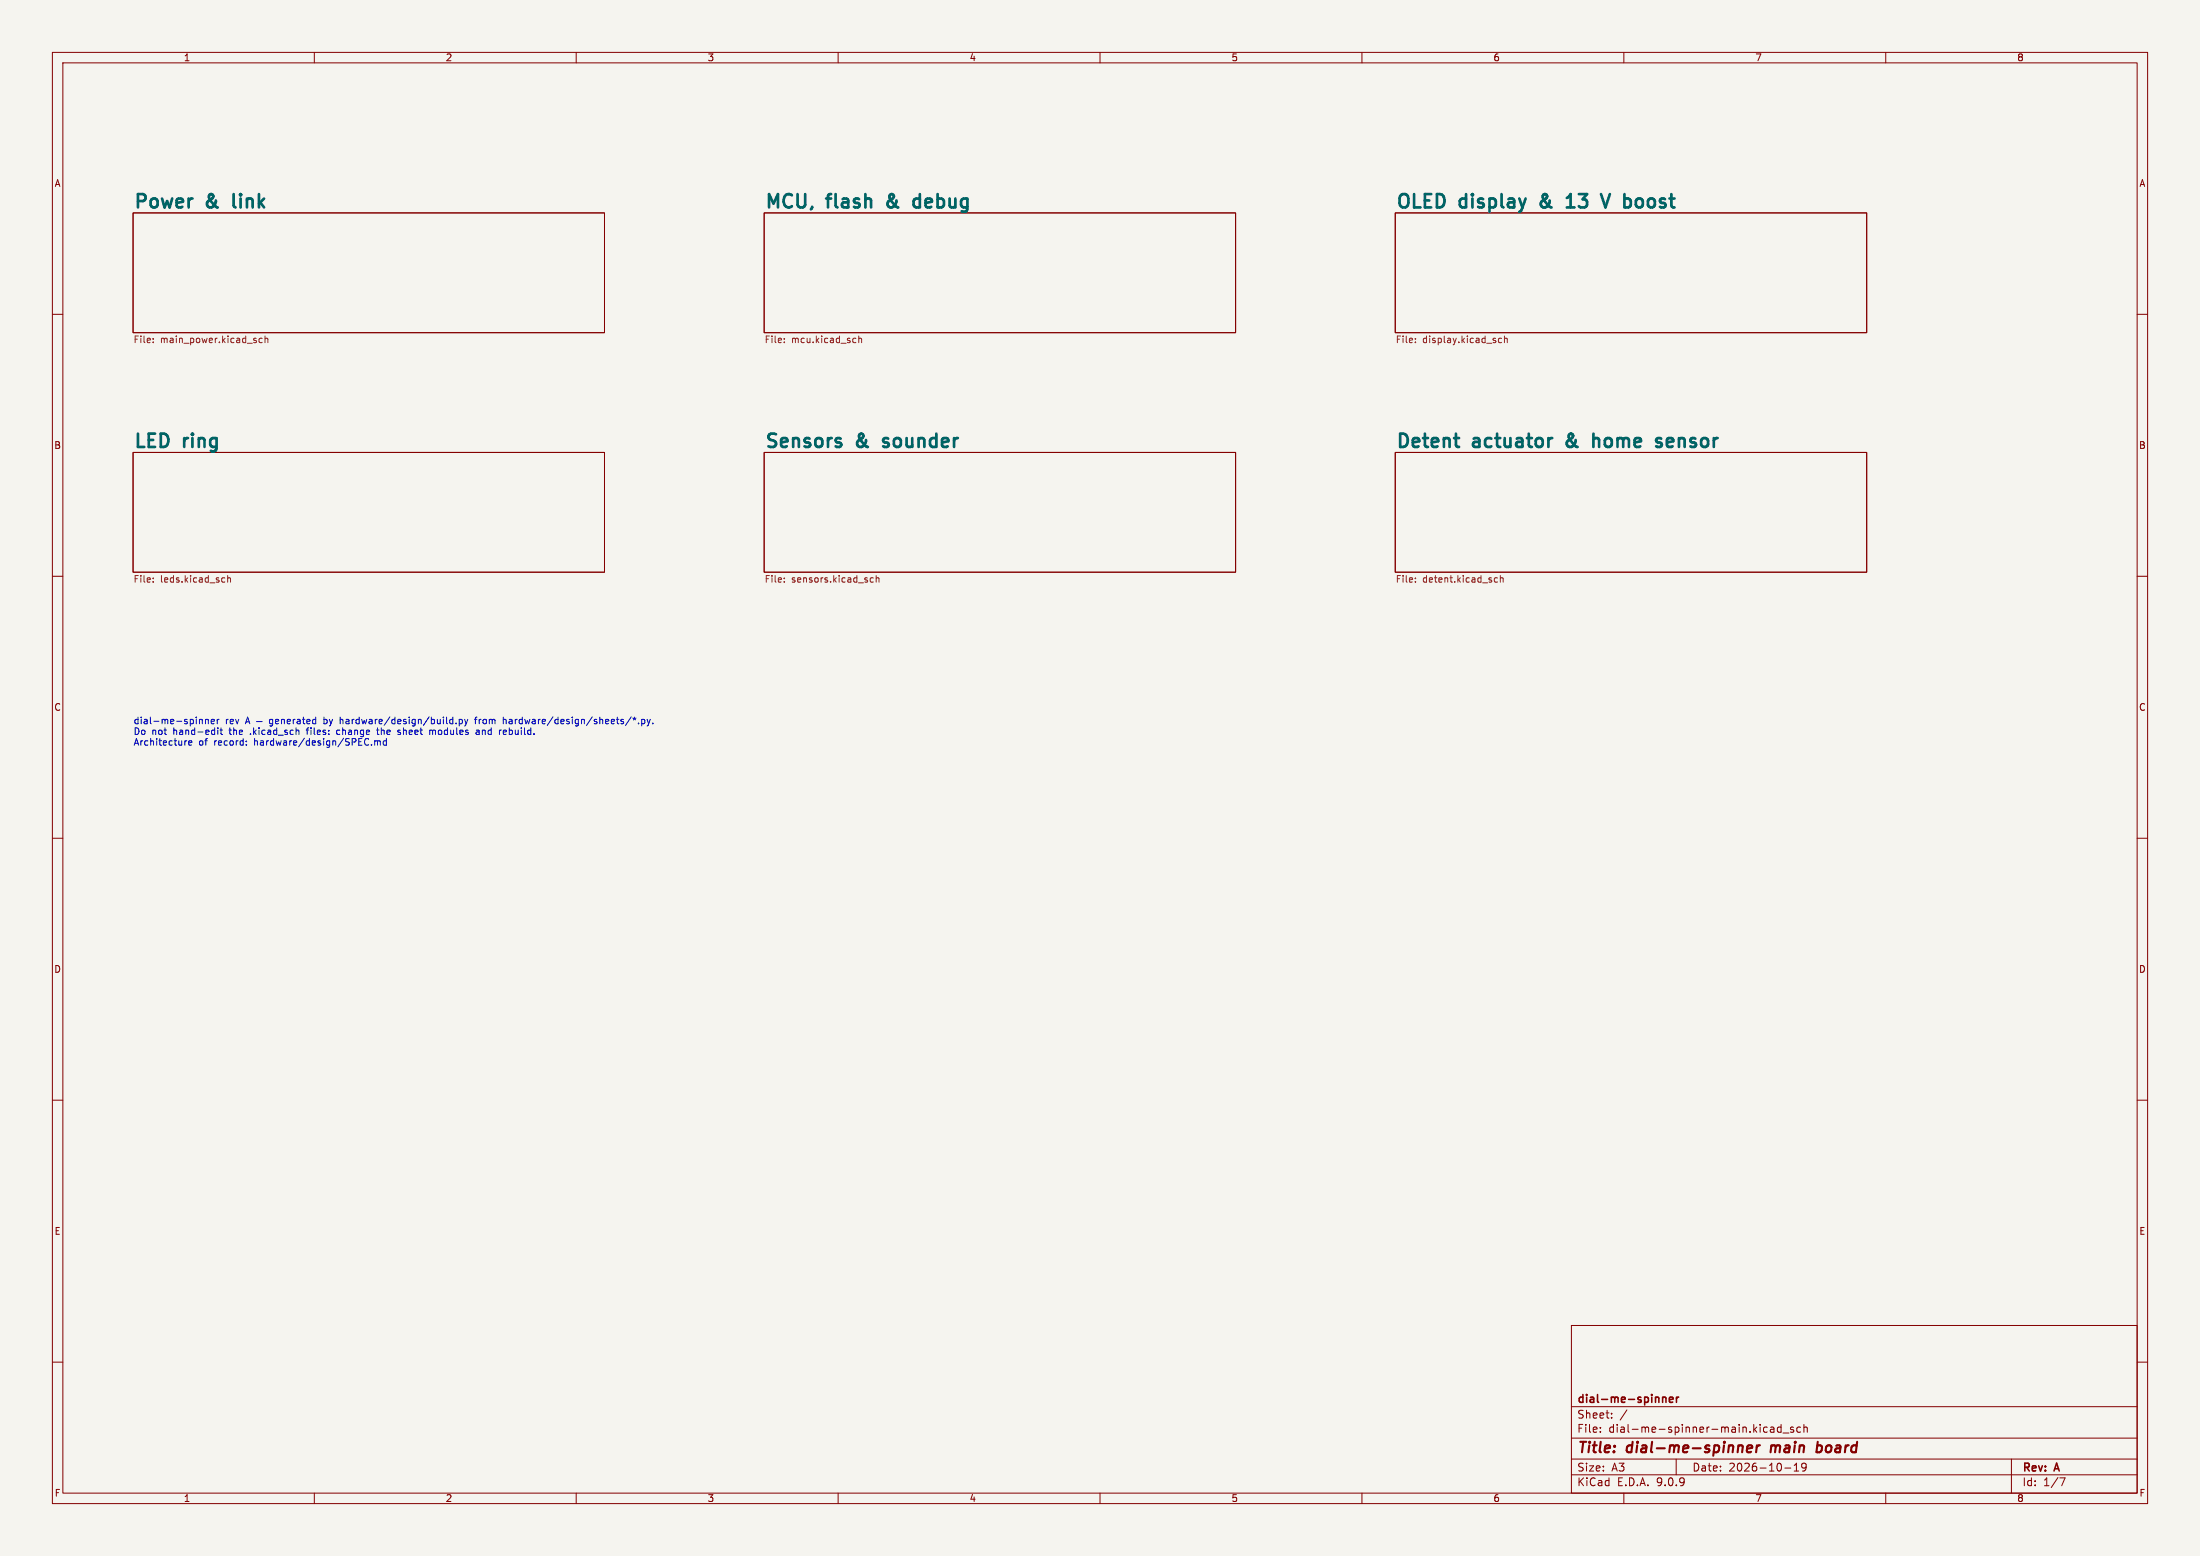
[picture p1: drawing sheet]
<svg xmlns="http://www.w3.org/2000/svg" width="420mm" height="297mm" viewBox="0 0 420 297" stroke-linecap="round" stroke-linejoin="round" font-family="sans-serif">
<path d="M0 0h420v297h-420z" fill="#f5f4ef" stroke="#f5f4ef" stroke-width=".19"/>
<g fill="none" stroke="#840000" stroke-width=".19">
<path d="M10 10h400v277h-400zM12 12h396v273h-396zM60 10v2M110 10v2M160 10v2M210 10v2M260 10v2M310 10v2M360 10v2M25.4 40.6h90v22.9h-90zM145.9 40.6h90v22.9h-90zM266.4 40.6h90v22.9h-90z"/>
<path d="M10 60h2M408 60h2M25.4 86.4h90v22.8h-90zM145.9 86.4h90v22.8h-90zM266.4 86.4h90v22.8h-90zM10 110h2M408 110h2M10 160h2M408 160h2M10 210h2M408 210h2M300 253h108v32h-108z"/>
<path d="M10 260h2M300 278.5h108M300 274.5h108M300 268.5h108M305.5 273.2v.2M305.5 272.5v.1M307.7 270.5v.2M307.7 269.8v.1M310.6 269.1l-1.3 1.9M320 278.5v3M336.9 272.4l.5 .1M337.4 273.3l-.5 .1"/>
<path d="M338 272.5h.6l.1 .9M338.7 272.7l-.5 .1a.29 .29 0 0 0-.3 .3 .29 .29 0 0 0 .3 .3l.5-.1M340 272.5l-.4-.1-.3 .3 .1 .6h.6M340 271.9v1.5M340.4 273.5h1.1M342.4 272.5l-.4-.1-.2 .2 .1 .2 .5 .2v.3h-.6M342.5 279.7l.4-.4v1.5M343.7 272.5l-.4-.1-.3 .3 .2 .6h.5M344.4 272.5l.2-.1 .3 .1 .1 .9M344.4 271.9v1.5M344.8 279.9l-.3 .3h-.3l-.3-.3 .2-.5 .4-.1 .2 .1a.99 .99 0 0 1-.3 1.4h-.3M384 278.5v6.5"/>
<path d="M408 260h2M60 285v2M110 285v2M160 285v2M210 285v2M260 285v2M300 281.5h108M310 285v2M340.7 280.2h1.2M342.5 280.8h.9M360 285v2M393.2 282.1h1l-.6 1.5"/>
</g>
<path d="M332.6 276v1.2M333.5 276.5l1-.2-.1-.3h-.7l-.2 .9 .2 .3 .6-.1M335.4 275.9l-.2 1.3M336 275.9l-.4 .1-.2 .3M338.2 275.9l-.2 1.3M346.9 276h.8M347 275.2l-.2 2M347.6 277a.66 .66 0 0 1-.8 .1" fill="none" stroke="#840000" stroke-width=".4"/>
<path d="M317.4 266.7v1M317.4 266.8l.2-.1 .4 .1v.9M318.7 267.2l.7-.2-.1-.2-.4-.1-.2 .2 .1 .7h.5M320 266.7v1M320.5 266.7l-.3 .1-.2 .2" fill="none" stroke="#840000" stroke-width=".3"/>
<g fill="none" stroke="#006464" stroke-width=".51">
<path d="M44.6 37.1v2.1l.1 .3M169.6 38.5l-.2 .2 .2 .6M175.6 38l-.7-.1-.5 .5v.7l.2 .4 .3 .1 .7-.1M294.3 38.5l-.1 .2 .1 .6M299.1 39.6h1.5M299.1 37.8l.7-.7v2.5M305.6 37.1l.9 2.5 .8-2.5M312.5 39.5l.3 .1 .6-.1M312.5 38l.3-.1 .6 .1M168.6 85.2l.2 .1M168.7 83.7l-.1 .3 .1 .3M277.6 83.6h.9"/>
<path d="M278.3 85.3h.2M299.2 84.2l-.1 .3 .1 .6M304.2 83.9a.63 .63 0 0 1 1.1 .1v1.3M304.2 82.8v2.5M316.5 83.6l.6 .1M316.5 84.5l.6 .1 .2 .3-.4 .4h-.5M318.3 83.7l-.1 .3v.9l.1 .3M319.4 84.2l-1.2 .3"/>
</g>
<g fill="none" stroke="#725600" stroke-width=".19">
<path d="M29.2 65.3v.1M29.2 64.6v.1M50.1 64.6h-.4l-.3 .2 .2 .5h.5M50.6 64.7l.2-.1h.3v.8M50.6 64.1v1.3M149.7 65.3v.1M149.7 64.6v.1M163.3 64.6h.1M163.4 65.3l-.1 .1M163.9 64.7l.2-.1h.3l.1 .8M163.9 64.1v1.3M270.2 65.3v.1"/>
<path d="M270.2 64.6v.1M286.7 64.6h-.4l-.2 .2 .1 .5h.5M287.2 64.7l.2-.1h.3v.8M287.2 64.1v1.3M29.2 110.3v.2M29.2 111v.1M42.6 110.3h.3M42.9 111.1h-.3M43.5 110.4l.1-.1h.3l.1 .8M43.5 109.9v1.2M149.7 110.3v.2M149.7 111v.1"/>
<path d="M166.1 110.9l.3 .2h.3M166.7 110.3h-.3l-.3 .2M167.3 110.4l.1-.1h.4v.8M167.3 109.9v1.2M270.2 110.3v.2M270.2 111v.1M285.3 111l.2 .1h.4M285.9 110.3h-.4l-.2 .1M286.4 110.4l.2-.1h.3l.1 .8M286.4 109.9v1.2"/>
</g>
<g fill="none" stroke="#0000c2" stroke-width=".19">
<path d="M38.1 137.4h.5v.8M39.2 137.4l.2-.1 .3 .1 .1 .8M39.2 137.3v.9M40.3 137.7l.6-.1v-.2l-.4-.1-.2 .2 .1 .6h.5M41.5 137.3v.9M41.6 138.9v.1M41.6 139.4v.8M41.8 137.3l-.3 .2M42 139.4h.5M42.2 138.9v1.1l.3 .2M46.8 138.2l.5-1.3 .4 1.3M47 137.8h.6"/>
<path d="M49 137.7h1.1M52 137.4l-.3-.1-.3 .2 .2 .6h.4M52 137.3v1l-.2 .3-.3-.1M52.6 137.7l.6-.1-.1-.2-.3-.1-.2 .2 .1 .6h.4M53.7 137.4l.2-.1 .3 .1 .1 .8M53.7 137.3v.9M54.8 137.7l.6-.1v-.2l-.4-.1-.2 .2 .1 .6h.5M56 137.3v.9M56.3 137.3l-.3 .2M56.8 137.4h.4l.1 .8M57.3 137.6l-.4 .1-.2 .1 .2 .4 .4-.1M57.7 137.3h.5"/>
<path d="M57.9 136.9v1.1l.3 .2M58.5 139.4h.4M58.6 137.7l.6-.1-.1-.2-.3-.1-.2 .2v.6h.5M58.7 139l-.1 1.2M60.3 137.4l-.4-.1-.2 .2 .1 .6h.5M60.3 136.9v1.3M61.8 136.9v1.3M61.8 138.1l.2 .1M62 137.3l-.2 .1M64.3 139.5v.6l.4 .1M64.9 136.9v1.3M65.3 137.3l-.4 .1"/>
<path d="M72.1 138.9v1.1l.3 .2M76 139.7l.5 .3-.1 .1-.3 .1M82.6 139.5v.7M86 137.4h.5M86 138.1h.5M86.5 136.9v1.3M87.1 138v.2M87.7 137.4l.3-.1 .3 .2-.1 .6h-.5M87.7 137.3v1.3M88.7 137.3l.3 .9M89 138.2l-.3 .4M89.3 137.3l-.3 .9"/>
<path d="M90.6 137.3h.5M90.9 139.4h.5l.1 .8M91.1 136.9l-.3 .2v1.1M91.5 139.7h-.4l-.2 .2 .2 .3 .4-.1M96.1 139.8l.6-.1-.1-.3h-.3l-.2 .1v.6h.5M96.1 137.4l.2-.1 .3 .1v.8M96.1 136.9v1.3M120.8 137.1l.3 .1M121.1 136.9v.3M121.1 137.2l-.2 .2M121.1 137.2l.2 .2M121.4 137.1l-.3 .1"/>
<path d="M121.9 138v.2M122.5 137.4l.4-.1 .2 .2-.1 .6h-.5M122.5 137.3v1.3M123.5 137.3l.3 .9M123.8 138.2l-.3 .4M124.1 137.3l-.3 .9M124.6 138v.2M35.7 141.4l-.3 .1M36 141.8l.6-.1v-.2l-.4-.1-.2 .2 .1 .6h.5M47 142.1v.1M47 141.5v.1M47.8 140.1v.1"/>
<path d="M70.9 142.1v.1M71.5 141.5l.4-.1 .2 .2M71.5 141.4v.8M72.1 141.6v.6M72.1 141.6l.1-.2 .4 .1v.7M73.8 141.5l-.4-.1-.2 .2 .1 .6h.5M73.8 141v1.2"/>
</g>
<g font-size="3.5" fill="#006464">
<text x="25.4" y="39.9">Power</text>
<text x="39.6" y="39.9">&amp;</text>
<text x="45.7" y="39.9">link</text>
<text x="145.9" y="39.9">MCU,</text>
<text x="158.1" y="39.9">flash</text>
<text x="170.5" y="39.9">&amp;</text>
<text x="176.6" y="39.9">debug</text>
<text x="266.4" y="39.9">OLED</text>
<text x="278.9" y="39.9">display</text>
<text x="295.2" y="39.9">&amp;</text>
<text x="301.3" y="39.9">13</text>
<text x="309.1" y="39.9">V</text>
<text x="314.3" y="39.9">boost</text>
<text x="25.4" y="85.6">LED</text>
<text x="35.2" y="85.6">ring</text>
<text x="145.9" y="85.6">Sensors</text>
<text x="163.7" y="85.6">&amp;</text>
<text x="169.8" y="85.6">sounder</text>
<text x="266.4" y="85.6">Detent</text>
<text x="281.4" y="85.6">actuator</text>
<text x="300.2" y="85.6">&amp;</text>
<text x="306.3" y="85.6">home</text>
<text x="319.4" y="85.6">sensor</text>
</g>
<g font-size="2.8" fill="#840000">
<text x="301" y="277.9">Title:</text>
<text x="310.6" y="277.9">dial-me-spinner</text>
<text x="338.9" y="277.9">main</text>
<text x="348.4" y="277.9">board</text>
</g>
<g font-size="2.1" fill="#840000">
<text x="301" y="268.2">dial-me-spinner</text>
<text x="301" y="273.7">File:</text>
<text x="301" y="271">Sheet:</text>
<text x="307.1" y="273.7">dial-me-spinner-main.kicad_sch</text>
<text x="301" y="281.1">Size:</text>
<text x="307.6" y="281.1">A3</text>
<text x="323" y="281.1">Date:</text>
<text x="330" y="281.1">2026-10-19</text>
<text x="386" y="281.3">Rev:</text>
<text x="392.4" y="281.3">A</text>
<text x="301" y="283.9">KiCad</text>
<text x="308.7" y="283.9">E.D.A.</text>
<text x="316.3" y="283.9">9.0.9</text>
<text x="386" y="283.9">Id:</text>
<text x="390.1" y="283.9">1/7</text>
</g>
<g font-size="1.8" fill="#840000">
<text x="35" y="11.9">1</text>
<text x="85" y="11.9">2</text>
<text x="135" y="11.9">3</text>
<text x="185" y="11.9">4</text>
<text x="235" y="11.9">5</text>
<text x="285" y="11.9">6</text>
<text x="335" y="11.9">7</text>
<text x="385" y="11.9">8</text>
<text x="10.3" y="35.9">A</text>
<text x="408.3" y="35.9">A</text>
<text x="10.3" y="85.9">B</text>
<text x="408.2" y="85.9">B</text>
<text x="10.3" y="135.9">C</text>
<text x="408.2" y="135.9">C</text>
<text x="10.3" y="185.9">D</text>
<text x="408.2" y="185.9">D</text>
<text x="10.3" y="235.9">E</text>
<text x="408.3" y="235.9">E</text>
<text x="10.3" y="285.9">F</text>
<text x="35" y="286.9">1</text>
<text x="85" y="286.9">2</text>
<text x="135" y="286.9">3</text>
<text x="185" y="286.9">4</text>
<text x="235" y="286.9">5</text>
<text x="285" y="286.9">6</text>
<text x="335" y="286.9">7</text>
<text x="385" y="286.9">8</text>
<text x="408.3" y="285.9">F</text>
</g>
<g font-size="1.8" fill="#725600">
<text x="25.4" y="65.8">File:</text>
<text x="30.6" y="65.8">main_power.kicad_sch</text>
<text x="145.9" y="65.8">File:</text>
<text x="151.1" y="65.8">mcu.kicad_sch</text>
<text x="266.4" y="65.8">File:</text>
<text x="271.6" y="65.8">display.kicad_sch</text>
<text x="25.4" y="111.5">File:</text>
<text x="30.6" y="111.5">leds.kicad_sch</text>
<text x="145.9" y="111.5">File:</text>
<text x="151.1" y="111.5">sensors.kicad_sch</text>
<text x="266.4" y="111.5">File:</text>
<text x="271.6" y="111.5">detent.kicad_sch</text>
</g>
<g font-size="1.8" fill="#0000c2">
<text x="25.4" y="138.6">dial-me-spinner</text>
<text x="25.4" y="140.6">Do</text>
<text x="25.4" y="142.6">Architecture</text>
<text x="29" y="140.6">not</text>
<text x="33.2" y="140.6">hand-edit</text>
<text x="37.9" y="142.6">of</text>
<text x="41" y="142.6">record:</text>
<text x="43" y="138.6">rev</text>
<text x="44.1" y="140.6">the</text>
<text x="48.2" y="140.6">.kicad_sch</text>
<text x="48.8" y="142.6">hardware/design/SPEC.md</text>
<text x="59.3" y="140.6">files:</text>
<text x="62.5" y="138.6">by</text>
<text x="65.1" y="140.6">change</text>
<text x="65.7" y="138.6">hardware/design/build.py</text>
<text x="73.1" y="140.6">the</text>
<text x="77.2" y="140.6">sheet</text>
<text x="83.5" y="140.6">modules</text>
<text x="91.8" y="138.6">from</text>
<text x="92.6" y="140.6">and</text>
<text x="97.2" y="140.6">rebuild.</text>
<text x="97.3" y="138.6">hardware/design/sheets/*.py.</text>
</g>
</svg>
